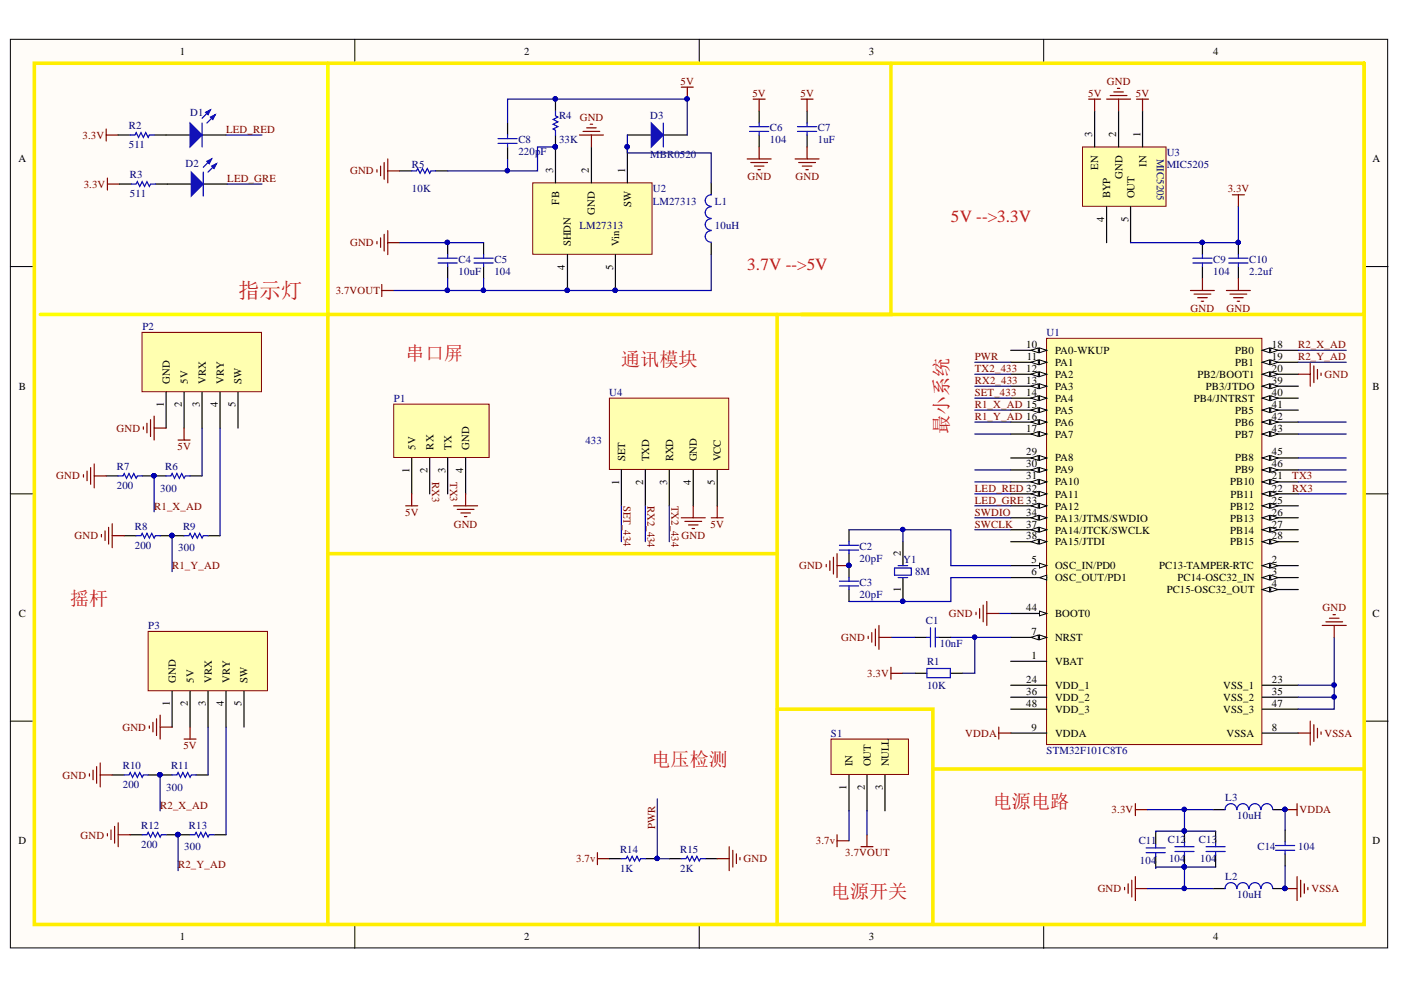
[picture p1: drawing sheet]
# Altium schematic sheet RC_Sheet1.SchDoc
size A4

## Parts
C1  value 10nF  [0603-N-CAP]  (hidden comment: Cap)
C2  value 20pF  [0603-N-CAP]  (hidden comment: Cap)
C3  value 20pF  [0603-N-CAP]  (hidden comment: Cap)
C4  value 10uF  [0603-N-CAP]  (hidden comment: Cap)
C5  value 104  [0603-N-CAP]  (hidden comment: Cap)
C6  value 104  [0603-N-CAP]  (hidden comment: Cap)
C7  value 1uF  [0603-N-CAP]  (hidden comment: Cap)
C8  value 220pF  [0603-N-CAP]  (hidden comment: Cap)
C9  value 104  [0603-N-CAP]  (hidden comment: Cap)
C10  value 2.2uf  [0603-N-CAP]  (hidden comment: Cap)
C11  value 104  [0603-N-CAP]  (hidden comment: Cap)
C12  value 104  [0603-N-CAP]  (hidden comment: Cap)
C13  value 104  [0603-N-CAP]  (hidden comment: Cap)
C14  value 104  [0603-N-CAP]  (hidden comment: Cap)
D1  D2  [0603-N - LED-RED]  (value not drawn)
D2  D2  [0603-N - LED-RED]  (value not drawn)
D3  MBR0520  [425]
L1  value 10uH  [0603-N - res]  (hidden comment: Inductor)
L2  value 10uH  [0603-N - res]  (hidden comment: Inductor)
L3  value 10uH  [0603-N - res]  (hidden comment: Inductor)
P1  串口屏  (value not drawn)
P2  手柄  (value not drawn)
P3  手柄  (value not drawn)
R1  value 10K  [0603-N - res]  (hidden comment: Res2)
R2  value 511  [0603-N - res]  (hidden comment: Res1)
R3  value 511  [0603-N - res]  (hidden comment: Res1)
R4  value 33K  [0603-N - res]  (hidden comment: Res1)
R5  value 10K  [0603-N - res]  (hidden comment: Res1)
R6  value 300  [0603-N - res]  (hidden comment: Res1)
R7  value 200  [0603-N - res]  (hidden comment: Res1)
R8  value 200  [0603-N - res]  (hidden comment: Res1)
R9  value 300  [0603-N - res]  (hidden comment: Res1)
R10  value 200  [0603-N - res]  (hidden comment: Res1)
R11  value 300  [0603-N - res]  (hidden comment: Res1)
R12  value 200  [0603-N - res]  (hidden comment: Res1)
R13  value 300  [0603-N - res]  (hidden comment: Res1)
R14  value 1K  [0603-N - res]  (hidden comment: Res1)
R15  value 2K  [0603-N - res]  (hidden comment: Res1)
S1  switch  [SWITCH]  (value not drawn)
U1  STM32F101C8T6  [LQFP48_N]
U2  LM27313  [SOT-23_5-001]
U3  MIC5205  [SOT-23_5-001]
U4  433  [433]
Y1  8M  [5032_]

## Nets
3.3V: C9.2 C10.2 C11.2 C12.2 C13.2 L3.1 R1.1 R2.2 R3.2 U3.5(OUT)
3.7v: R14.1 S1.1(IN)
3.7VOUT: C4.1 C5.1 L1.1 S1.2(OUT) U2.4(SHDN) U2.5(Vin)
5V: C6.2 C7.2 C8.2 D3.2(K) P1.1(5V) P2.2(5V) P3.2(5V) R4.2 U3.1(IN) U3.3(EN) U4.5(VCC)
GND: C1.1 C2.1 C3.2 C4.2 C5.2 C6.1 C7.1 C9.1 C10.1 C11.1 C12.1 C13.1 L2.1 P1.4(GND) P2.1(GND) P3.1(GND) R5.1 R7.2 R8.2 R10.2 R12.2 R15.2 U1.20(PB2/BOOT1) U1.23(VSS_1) U1.35(VSS_2) U1.44(BOOT0) U1.47(VSS_3) U2.2(GND) U3.2(GND) U4.4(GND)
VDDA: C14.2 L3.2 U1.9(VDDA)
VSSA: C14.1 L2.2 U1.8(VSSA)
LED_GRE: D2.2(K) U1.33(PA12)
LED_RED: D1.2(K) U1.32(PA11)
PWR: R14.2 R15.1 U1.11(PA1)
R1_X_AD: R6.2 R7.1 U1.15(PA5)
R1_Y_AD: R8.1 R9.2 U1.16(PA6)
R2_X_AD: R10.1 R11.2 U1.18(PB0)
R2_Y_AD: R12.1 R13.2 U1.19(PB1)
RX2_433: U1.13(PA3)
RX2_434: U4.2(TXD)
SET_433: U1.14(PA4)
SET_434: U4.1(SET)
SWCLK: U1.37(PA14/JTCK/SWCLK)
SWDIO: U1.34(PA13/JTMS/SWDIO)
TX2_433: U1.12(PA2)
TX2_434: U4.3(RXD)
NetC1_2: C1.2 R1.2 U1.7(NRST)
NetC2_2: C2.2 U1.5(OSC_IN/PD0) Y1.2(OSC2)
NetC3_1: C3.1 U1.6(OSC_OUT/PD1) Y1.1(OSC1)
NetC8_1: C8.1 R4.1 R5.2 U2.3(FB)
NetD1_1: D1.1(A) R2.1
NetD2_1: D2.1(A) R3.1
NetD3_1: D3.1(A) L1.2 U2.1(SW)
NetP2_3: P2.3(VRX) R6.1
NetP2_4: P2.4(VRY) R9.1
NetP3_3: P3.3(VRX) R11.1
NetP3_4: P3.4(VRY) R13.1

Not connected (* = marked no-connect by the designer): P1 2(RX) 3(TX); P2 5(SW); P3 5(SW); S1 3(NULL); U1 1(VBAT) 2(PC13-TAMPER-RTC) 3(PC14-OSC32_IN) 4(PC15-OSC32_OUT) 10(PA0-WKUP) 17(PA7) 21(PB10) 22(PB11) 24(VDD_1) 25(PB12) 26(PB13) 27(PB14) 28(PB15) 29(PA8) 30(PA9) 31(PA10) 36(VDD_2) 38(PA15/JTDI) 39(PB3/JTDO) 40(PB4/JNTRST) 41(PB5) 42(PB6) 43(PB7) 45(PB8) 46(PB9) 48(VDD_3); U3 4(BYP)

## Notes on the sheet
- (near L1) 3.7V -->5V
- 5V -->3.3V
- 指示灯
- 串口屏
- 通讯模块
- 最小系统
- 摇杆
- 电压检测
- 电源电路
- 电源开关
- Labels drawn without touching a wire or pin: RX3, TX3
